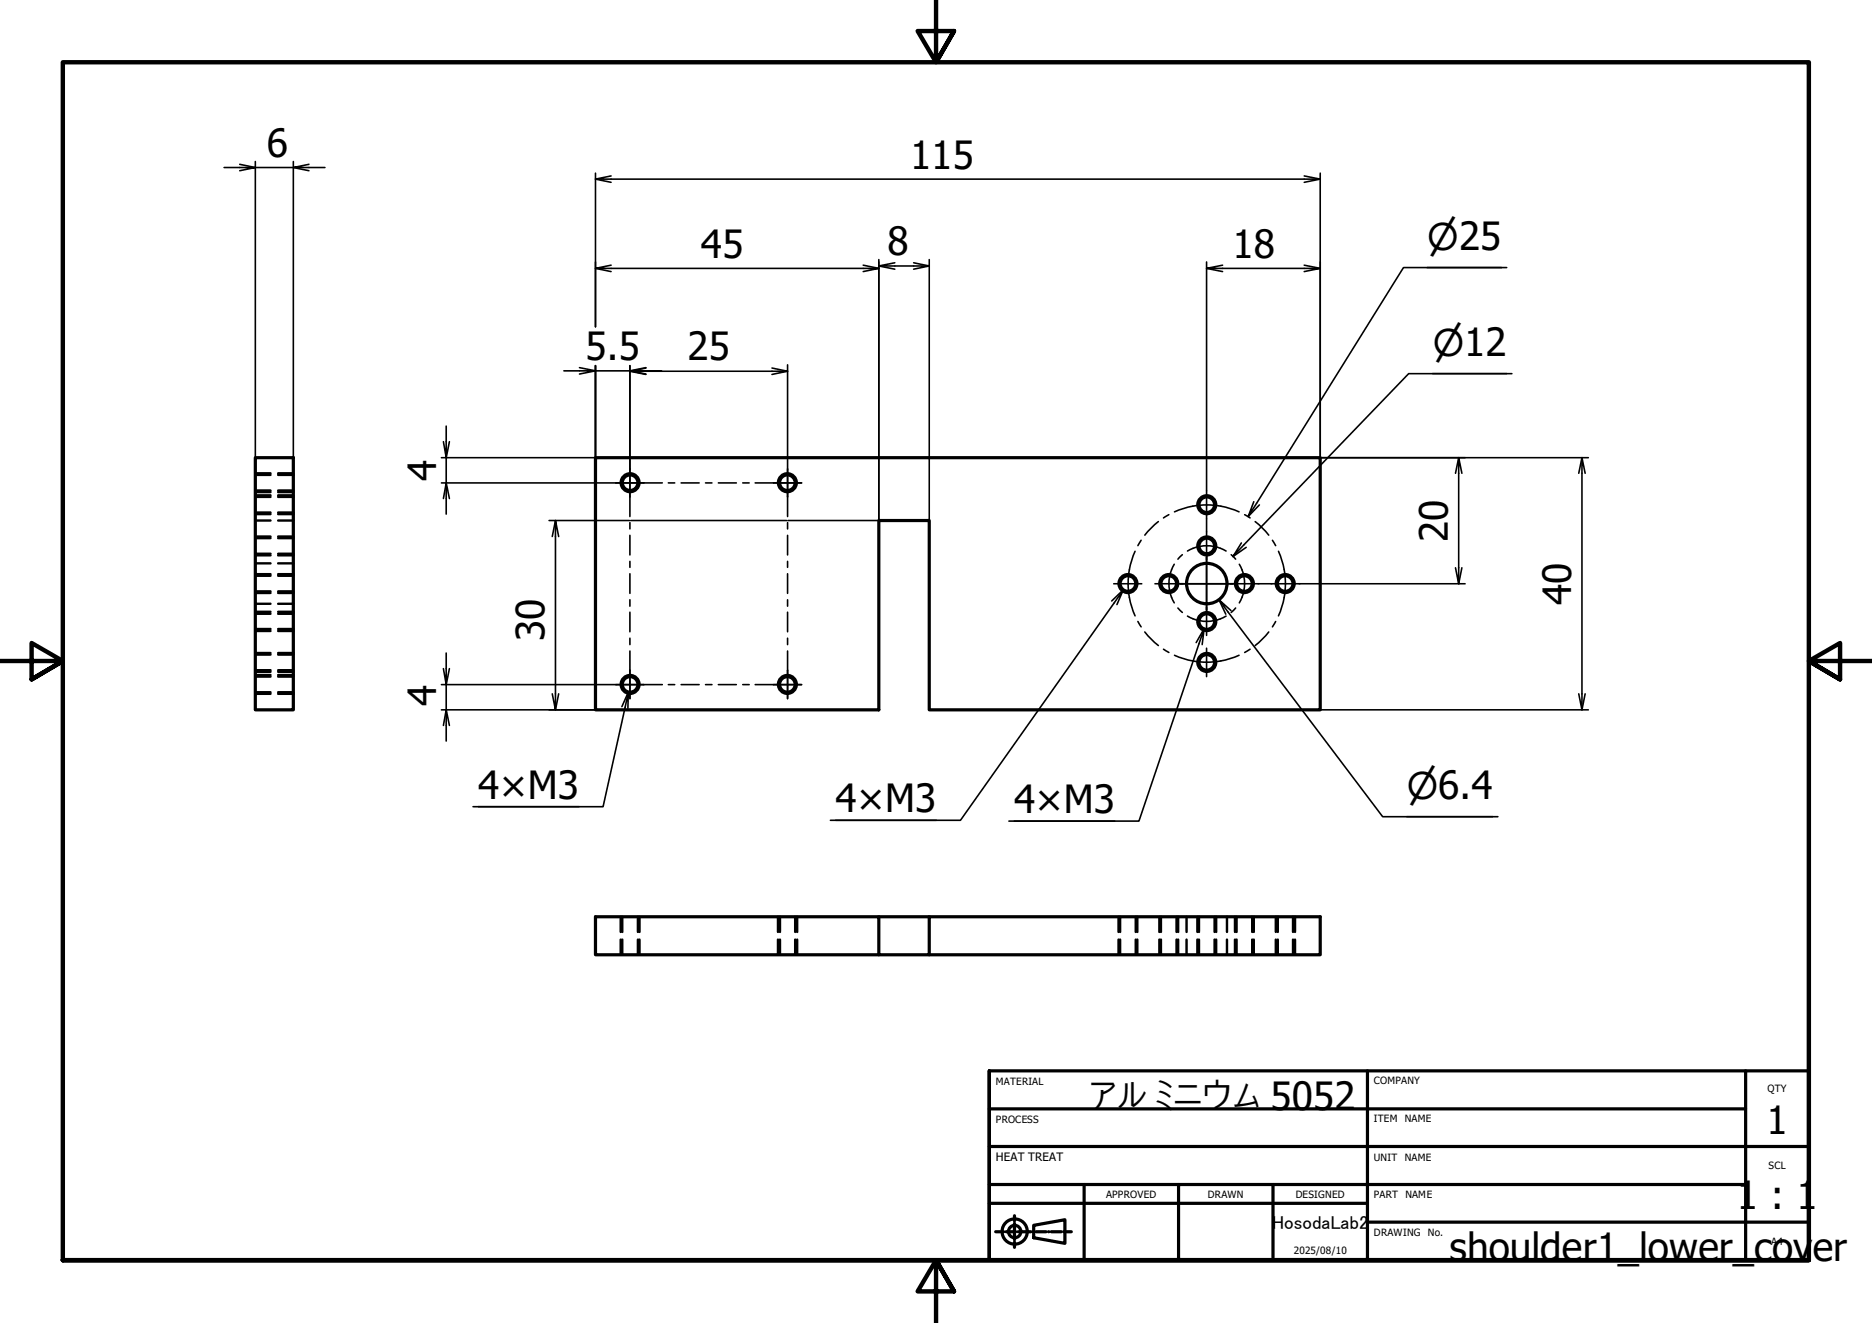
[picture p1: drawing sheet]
<svg xmlns="http://www.w3.org/2000/svg" width="297mm" height="210mm" viewBox="0 0 297 210" stroke-linecap="round" stroke-linejoin="round" font-family="sans-serif">
<!-- layer: Visible (ISO) -->
<g fill="none" stroke="#000" stroke-width=".51">
<path d="M40.5 72.6h6v40h-6zM94.5 72.6h115v40h-62.1v-30h-8v30h-44.9zM139.4 151.5h-44.9v-6h44.9v6h8v-6h62.1v6h-62.1M139.4 145.5h8"/>
<circle cx="100" cy="76.6" r="1.24"/>
<circle cx="124.9" cy="76.6" r="1.24"/>
<circle cx="179" cy="92.6" r="1.24"/>
<circle cx="185.5" cy="92.6" r="1.24"/>
<circle cx="191.5" cy="98.6" r="1.24"/>
<circle cx="191.5" cy="86.6" r="1.24"/>
<circle cx="191.5" cy="80.1" r="1.24"/>
<circle cx="191.5" cy="92.6" r="3.2"/>
<circle cx="197.5" cy="92.6" r="1.24"/>
<circle cx="203.9" cy="92.6" r="1.24"/>
<circle cx="100" cy="108.6" r="1.24"/>
<circle cx="124.9" cy="108.6" r="1.24"/>
<circle cx="191.5" cy="105.1" r="1.24"/>
</g>
<!-- layer: Visible Narrow (ISO) -->
<g fill="none" stroke="#000" stroke-width=".38">
<circle cx="100" cy="76.6" r="1.49"/>
<circle cx="124.9" cy="76.6" r="1.49"/>
<circle cx="179" cy="92.6" r="1.49"/>
<circle cx="185.5" cy="92.6" r="1.49"/>
<circle cx="191.5" cy="86.6" r="1.49"/>
<circle cx="191.5" cy="80.1" r="1.49"/>
<circle cx="191.5" cy="98.6" r="1.49"/>
<circle cx="197.5" cy="92.6" r="1.49"/>
<circle cx="203.9" cy="92.6" r="1.49"/>
<circle cx="100" cy="108.6" r="1.49"/>
<circle cx="124.9" cy="108.6" r="1.49"/>
<circle cx="191.5" cy="105.1" r="1.49"/>
</g>
<!-- layer: Hidden (ISO) -->
<g fill="none" stroke="#000" stroke-width=".38">
<path d="M40.5 75.3h2.4M40.5 77.8h2.4M40.5 75.1h2.4M40.5 78.1h2.4M40.5 78.8h2.4M40.5 78.6h2.4M44.1 75.3h2.4M44.1 77.8h2.4M44.1 75.1h2.4M44.1 78.1h2.4M44.1 78.8h2.4M44.1 78.6h2.4"/>
<path d="M40.5 82.6h2.4M40.5 85.4h2.4M40.5 87.9h2.4M40.5 97.4h2.4M40.5 99.8h2.4M40.5 85.1h2.4M40.5 88.1h2.4M40.5 97.1h2.4M40.5 91.3h2.4M40.5 93.8h2.4M40.5 81.3h2.4M40.5 91.1h2.4"/>
<path d="M40.5 94.1h2.4M40.5 81.6h2.4M40.5 89.4h2.4M40.5 95.8h2.4M44.1 82.6h2.4M44.1 85.4h2.4M44.1 87.9h2.4M44.1 97.4h2.4M44.1 99.8h2.4M44.1 85.1h2.4M44.1 88.1h2.4M44.1 97.1h2.4"/>
<path d="M44.1 91.3h2.4M44.1 93.8h2.4M44.1 81.3h2.4M44.1 91.1h2.4M44.1 94.1h2.4M44.1 81.6h2.4M44.1 89.4h2.4M44.1 95.8h2.4M40.5 100.1h2.4M40.5 107.4h2.4M40.5 109.8h2.4M40.5 107.1h2.4"/>
<path d="M40.5 110.1h2.4M40.5 103.9h2.4M40.5 106.3h2.4M40.5 103.6h2.4M40.5 106.6h2.4M44.1 100.1h2.4M44.1 107.4h2.4M44.1 109.8h2.4M44.1 107.1h2.4M44.1 110.1h2.4M44.1 103.9h2.4M44.1 106.3h2.4"/>
<path d="M44.1 103.6h2.4M44.1 106.6h2.4M98.5 145.5v2.4M98.5 149.1v2.4M98.7 145.5v2.4M98.7 149.1v2.4M101.2 145.5v2.4M101.2 149.1v2.4M101.5 145.5v2.4M101.5 149.1v2.4M123.4 145.5v2.4M123.4 149.1v2.4"/>
<path d="M123.8 145.5v2.4M123.8 149.1v2.4M126.2 145.5v2.4M126.2 149.1v2.4M126.5 145.5v2.4M126.5 149.1v2.4M177.5 145.5v2.4M177.5 149.1v2.4M177.7 145.5v2.4M177.7 149.1v2.4M180.2 145.5v2.4M180.2 149.1v2.4"/>
<path d="M180.5 145.5v2.4M180.5 149.1v2.4M184 145.5v2.4M184 149.1v2.4M184.2 145.5v2.4M184.2 149.1v2.4M186.7 145.5v2.4M186.7 149.1v2.4M186.9 145.5v2.4M186.9 149.1v2.4M188.3 145.5v2.4M188.3 149.1v2.4"/>
<path d="M190 145.5v2.4M190 149.1v2.4M190.2 145.5v2.4M190.2 149.1v2.4M192.7 145.5v2.4M192.7 149.1v2.4M193 145.5v2.4M193 149.1v2.4M194.7 145.5v2.4M194.7 149.1v2.4M196 145.5v2.4M196 149.1v2.4"/>
<path d="M196.2 145.5v2.4M196.2 149.1v2.4M198.7 145.5v2.4M198.7 149.1v2.4M198.9 145.5v2.4M198.9 149.1v2.4M202.4 145.5v2.4M202.4 149.1v2.4M202.8 145.5v2.4M202.8 149.1v2.4M205.2 145.5v2.4M205.2 149.1v2.4"/>
<path d="M205.5 145.5v2.4M205.5 149.1v2.4"/>
</g>
<!-- layer: Border (ISO) -->
<path d="M148.5 -.1v10l-2.9-5h5.8l-2.9 5 2.9-5M0 104.9h10l-5-2.9v5.8l5-2.9-5 2.9M297 104.9h-10l5-2.9v5.8l-5-2.9 5 2.9M10 199.9v-190h277v190h-277h277M151.4 204.9l-2.9-5 2.9 5h-5.8l2.9-5v10" fill="none" stroke="#000" stroke-width=".7"/>
<!-- layer: Title (ISO) -->
<g fill="none" stroke="#000" stroke-width=".51">
<path d="M157 169.9h130v30h-130M157 175.9h120M217 169.9v30M277 169.9v30M157 199.9v-30v30M157 190.9h60M157 187.9h120M157 181.9h130M158 195.4h.7M159.2 195.4h.1M159.6 195.4h1.6M161 192.9v.8"/>
<path d="M161 194.1v.1M161 194.6v1.6M161 196.6v.1M161 197.1v.8M161.5 195.4h.1M162.1 195.4h1.5M164 195.4h.1M164 194.4l5-.9v3.8l-5-.9zM164.4 195.4h1.6M166.4 195.4h.1M166.8 195.4h1.6M168.8 195.4h.1"/>
<path d="M169.2 195.4h.8M172 187.9v12M187 187.9v12M202 187.9v12M217 193.9h70"/>
<circle cx="161" cy="195.4" r="2"/>
<circle cx="161" cy="195.4" r=".98"/>
</g>
<!-- layer: Dimension (ISO) -->
<g fill="none" stroke="#000" stroke-width=".25">
<path d="M35.6 26.6h4.9l-2.5 .5M38 26.1l2.5 .5h6l2.5 .5M40.5 25.6v56M46.5 25.6v47M49 26.1l-2.5 .5h5.1M94.5 28.4l2.5 .5M94.5 27.5v24.4M97 27.9l-2.5 .5h115l-2.6 .5M206.9 27.9l2.6 .5M209.5 27.5v45.1h42.5M89.5 58.8h5l-2.6 .5M91.9 58.3l2.6 .5h5.4l2.6 .5"/>
<path d="M94.5 58v14.6h-24.5M94.5 42.6l2.5 .5M97 42.1l-2.5 .5h44.9l-2.4 .5M99.9 58v16.4M99.9 58.9l2.6 .5M102.5 58.3l-2.6 .5h5.1M102.5 58.4l-2.6 .5h25.1l-2.5 .5M122.5 58.4l2.5 .5M125 57.9v16.5M137 42.1l2.4 .5M139.4 41.2v41.4h-14.4M139.4 42.2l2.6 .5"/>
<path d="M142 41.7l-2.6 .5h8l-2.4 .5M145 41.7l2.4 .5M147.4 41.2v41.4M191.5 42.6l2.5 .5M191.5 41.6v36.3M194 42.1l-2.5 .5h18l-2.6 .5M206.9 42.1l2.6 .5M226.4 42.5h11.9M227.3 59.3h11.8M239.1 42.5h-16.4l-24.6 39.5 .8-2.4M239.9 59.3h-16.4l-27.9 29 1.4-2.2M70 76.6h27.7"/>
<path d="M70.8 67.6v5l-.4-2.5M71.3 79.1l-.5-2.5v5M71.3 70.1l-.5 2.5v4l-.4 2.5M231.5 72.6l-.6 2.5M232 75.1l-.5-2.5v20l-.6-2.5M251 72.6l-.5 2.5M251.5 75.1l-.5-2.5v40l-.5-2.5M87.1 82.6h12.8M88.1 82.6l-.5 2.5M88.6 85.1l-.5-2.5v30l-.5-2.5M100.1 82.6h24.7M177.2 95.9l1-2.3-25.8 36.5h-20.6"/>
<path d="M178.2 93.6l-1.8 1.7M191.1 99.7l-1.3 2.3M191.5 82.3v2.1M193.4 95.2l1.1 2.2M195.3 96.9l-1.9-1.7 26 34.4h18.3M197.7 86.8l-2.1 1.5M199.7 92.6h2M199.8 80.1l-1.7 1.9M206.2 92.6h26.3M232 90.1l-.5 2.5M70 112.6h24.5M70 108.6h27.7"/>
<path d="M70.8 103.6v5l-.4-2.5M71.3 115.1l-.5-2.5v5M71.3 106.1l-.5 2.5v4l-.4 2.5M88.6 110.1l-.5 2.5M99.6 112.4l.1-2.6-4 18.2h-20.6M99.7 109.8l-1 2.3M190.8 102.3l.3-2.6-10.4 30.6h-20.6M209.5 112.6h42.5M251.5 110.1l-.5 2.5M75.9 128h16M132.6 130.1h16M160.9 130.3h16"/>
<path d="M223.2 129.6h13.7"/>
</g>
<!-- layer: Center Mark (ISO) -->
<g fill="none" stroke="#000" stroke-width=".25">
<path d="M97.7 76.6h4.5M99.9 74.4v4.4M122.7 76.6h4.5M125 74.4v4.4M191.5 77.9v4.4M176.7 92.6h4.5M183.3 92.6h4.4M187.3 92.6h8.3M191.5 88.4v8.4M191.5 84.4v4.4M191.5 96.4v4.4M195.3 92.6h4.4"/>
<path d="M201.7 92.6h4.5M97.7 108.6h4.5M99.9 106.3v4.5M122.7 108.6h4.5M125 106.3v4.5M191.5 102.8v4.6"/>
</g>
<!-- layer: Centerline (ISO) -->
<g fill="none" stroke="#000" stroke-width=".25">
<path d="M97.7 76.6h7.4M99.9 74.4v7.6M106 76.6h1.1M108.1 76.6h2.8M112 76.6h1M114 76.6h2.8M117.9 76.6h1M119.8 76.6h7.4M125 74.4v7.6M99.9 82.9v1M99.9 84.9v3.1M99.9 89.1v.9"/>
<path d="M99.9 91v3.1M99.9 95.2v1M99.9 97.1v3.1M125 82.9v1M125 84.9v3.1M125 89.1v.9M125 91v3.1M125 95.2v1M125 97.1v3.1M180.1 87.5a12.5 12.5 0 0 0 0 10.2M180.6 98.6l.5 .9M181.1 85.7l-.5 .9"/>
<path d="M183.8 82.8l-1.1 1-1 1.1M185.5 81.7l-.9 .5M186.3 89.5a6 6 0 0 0 0 6.1M186.4 81.2a12.5 12.5 0 0 1 10.2 0M186.9 96.5l.7 .7M187.6 88l-.7 .7M188.4 97.7a6 6 0 0 0 6.1 0M188.4 87.4a6 6 0 0 1 6.1 0M195.4 88l.7 .7M196.1 96.5l-.7 .7M196.6 89.5a6 6 0 0 1 0 6.1M197.5 81.7l.9 .5"/>
<path d="M199.2 82.8l1.1 1 1 1.1M201.9 85.7l.5 .9M202.4 98.6l-.5 .9M202.9 87.5a12.5 12.5 0 0 1 0 10.2M97.7 108.6h7.4M99.9 101.3v1M99.9 103.3v7.5M106 108.6h1.1M108.1 108.6h2.8M112 108.6h1M114 108.6h2.8M117.9 108.6h1"/>
<path d="M119.8 108.6h7.4M125 101.3v1M125 103.3v7.5M181.6 100.3l1.1 1.1 1.1 1M184.6 103l.9 .5M186.4 104a12.5 12.5 0 0 0 10.2 0M198.4 103l-.9 .5M201.3 100.3l-1 1.1-1.1 1"/>
</g>
<g font-size="6.2">
<text x="42.4" y="24.9">6</text>
<text x="144.4" y="26.8">115</text>
<text x="111.2" y="40.9">45</text>
<text x="140.8" y="40.5">8</text>
<text x="195.6" y="40.9">18</text>
<text x="92.9" y="57.1">5.5</text>
<text x="109.1" y="57.2">25</text>
<text x="69.2" y="76.3" transform="rotate(-90 69.2 76.3)">4</text>
<text x="229.7" y="86" transform="rotate(-90 229.7 86)">20</text>
<text x="249.3" y="96" transform="rotate(-90 249.3 96)">40</text>
<text x="86.4" y="101.8" transform="rotate(-90 86.4 101.8)">30</text>
<text x="69.2" y="112" transform="rotate(-90 69.2 112)">4</text>
<text x="75.9" y="126.7">4×M3</text>
<text x="132.6" y="128.9">4×M3</text>
<text x="160.9" y="129">4×M3</text>
<text x="172" y="176.2">アルミニウム5052</text>
<text x="280.3" y="179.9">1</text>
<text x="275.6" y="191.9">1 : 1</text>
<text x="230" y="200.1">shoulder1_lower_cover</text>
</g>
<g font-size="5.8">
<text x="226.4" y="39.7">⌀25</text>
<text x="227.3" y="56.5">⌀12</text>
<text x="223.2" y="126.8">⌀6.4</text>
</g>
<text font-size="3" x="201.9" y="194.9">HosodaLab2</text>
<text font-size="1.8" x="158" y="184.2">HEAT TREAT</text>
<g font-size="1.6">
<text x="158" y="172.1">MATERIAL</text>
<text x="218" y="172">COMPANY</text>
<text x="280.5" y="173.3">QTY</text>
<text x="158" y="178.2">PROCESS</text>
<text x="218" y="178.1">ITEM</text>
<text x="222.9" y="178.1">NAME</text>
<text x="218" y="184.1">UNIT</text>
<text x="222.9" y="184.1">NAME</text>
<text x="280.6" y="185.5">SCL</text>
<text x="175.5" y="190">APPROVED</text>
<text x="191.6" y="190">DRAWN</text>
<text x="205.6" y="190">DESIGNED</text>
<text x="218" y="190.1">PART</text>
<text x="223" y="190.1">NAME</text>
<text x="218" y="196.1">DRAWING</text>
<text x="226.6" y="196.1">No.</text>
<text x="281.1" y="197.5">A4</text>
<text x="205.3" y="198.9">2025/08/10</text>
</g>
</svg>
